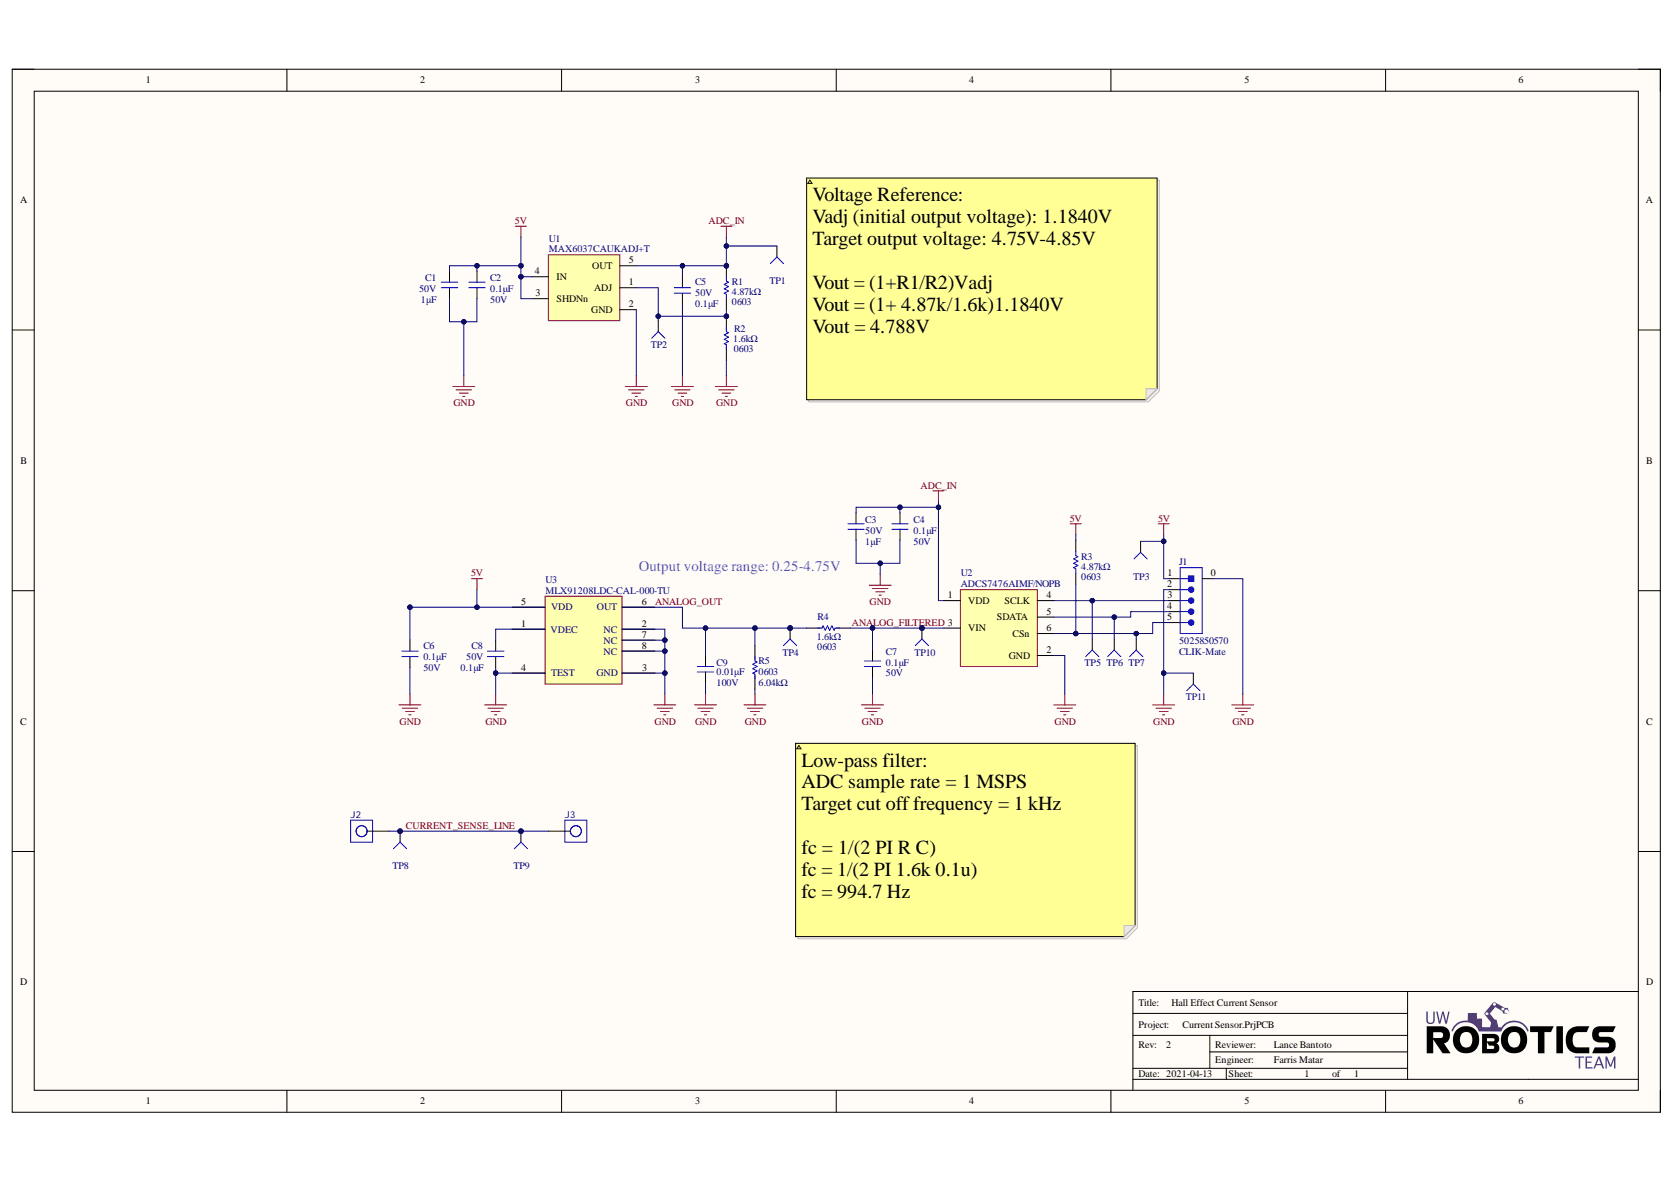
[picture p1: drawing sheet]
# Altium project Current Sensor.PrjPCB
Address1: 200 University Avenue; Address2: Waterloo; Address3: Ontario; Address4: Canada N2L 3G6; BoardName: Your Board Name; DrawnBy: Your Name
1 sheet, 31 parts. Net scope: global (net labels, ports and power ports of the same name join across sheets).
Board file: Current Sensor.PcbDoc

## Sheet Current Sensor.SchDoc: Hall Effect Current Sensor
size B; CheckedBy: Lance Bantoto; Engineer: Farris Matar; Revision: 2; SheetNumber: 1; SheetTotal: 1

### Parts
C1  value 1μF  Voltage Rating: 50V  [CAP0603]  (hidden comment: CAP_1uF_50V_0603)
C2  value 0.1μF  Voltage Rating: 50V  [CAP0603]  (hidden comment: CAP_0.1uF_50V_0603)
C3  value 1μF  Voltage Rating: 50V  [CAP0603]  (hidden comment: CAP_1uF_50V_0603)
C4  value 0.1μF  Voltage Rating: 50V  [CAP0603]  (hidden comment: CAP_0.1uF_50V_0603)
C5  value 0.1μF  Voltage Rating: 50V  [CAP0603]  (hidden comment: CAP_0.1uF_50V_0603)
C6  value 0.1μF  Voltage Rating: 50V  [CAP0603]  (hidden comment: CAP_0.1uF_50V_0603)
C7  value 0.1μF  Voltage Rating: 50V  [CAP0603]  (hidden comment: CAP_0.1uF_50V_0603)
C8  value 0.1μF  Voltage Rating: 50V  [CAP0603]  (hidden comment: CAP_0.1uF_50V_0603)
C9  value 0.01μF  Voltage Rating: 100V  [CAP0603]  (hidden comment: CAP_0.01uF_100V_0603)
J1  Manufacturer Part Number 1: 5025850570  Family: CLIK-Mate  [MOLEX-5025850570]  (hidden comment: CON_5M_SM_RA)
J2  SCREW_TERMINAL_1_POS_6_32  [7701_KEYSTONE]  (value not drawn)
J3  SCREW_TERMINAL_1_POS_6_32  [7701_KEYSTONE]  (value not drawn)
R1  value 4.87kΩ  [RES0603]  (hidden comment: RES_4.87kΩ_0603_1%)
R2  value 1.6kΩ  Package/Footprint: 0603  [RES0603]  (hidden comment: RES_1.6kΩ_0603_1%)
R3  value 4.87kΩ  [RES0603]  (hidden comment: RES_4.87kΩ_0603_1%)
R4  value 1.6kΩ  Package/Footprint: 0603  [RES0603]  (hidden comment: RES_1.6kΩ_0603_1%)
R5  value 6.04kΩ  Package/Footprint: 0603  [RES0603]  (hidden comment: RES_6.04kΩ_0603_1%)
TP1  TESTPOINT_SMD_LOOP  [S1751-46R]  (value not drawn)
TP2  TESTPOINT_1MM_CIRCLE  [TESTPOINT_CIRCLE_1MM]  (value not drawn)  (no BOM)
TP3  TESTPOINT_SMD_LOOP  [S1751-46R]  (value not drawn)
TP4  TESTPOINT_1MM_CIRCLE  [TESTPOINT_CIRCLE_1MM]  (value not drawn)  (no BOM)
TP5  TESTPOINT_1MM_CIRCLE  [TESTPOINT_CIRCLE_1MM]  (value not drawn)  (no BOM)
TP6  TESTPOINT_1MM_CIRCLE  [TESTPOINT_CIRCLE_1MM]  (value not drawn)  (no BOM)
TP7  TESTPOINT_1MM_CIRCLE  [TESTPOINT_CIRCLE_1MM]  (value not drawn)  (no BOM)
TP8  TESTPOINT_SMD_LOOP  [S1751-46R]  (value not drawn)
TP9  TESTPOINT_SMD_LOOP  [S1751-46R]  (value not drawn)
TP10  TESTPOINT_1MM_CIRCLE  [TESTPOINT_CIRCLE_1MM]  (value not drawn)  (no BOM)
TP11  TESTPOINT_1MM_SQUARE  [TESTPOINT_SQUARE_1MM]  (value not drawn)  (no BOM)
U1  MAX6037CAUKADJ+T  [SOT23-5]
U2  ADCS7476AIMF/NOPB  [ADCS747x]
U3  MLX91208LDC-CAL-000-TU  [8-SOIC_M]

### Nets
5V: C1.2 C2.2 C6.2 J1.1 R3.2 TP3.1(=value) U1.3(SHDNn) U1.4(IN) U3.5
ADC_IN: C3.2 C4.2 C5.2 R1.2 TP1.1(=value) U1.5(OUT) U2.1(VDD)
GND: C1.1 C2.1 C3.1 C4.1 C5.1 C6.1 C7.1 C8.1 C9.1 J1.0 J1.2 R2.1 R5.1 TP11.1(=value) U1.2(GND) U2.2(GND) U3.2 U3.3 U3.4 U3.7 U3.8
ANALOG_FILTERED: C7.2 R4.1 TP10.1(=value) U2.3(VIN)
ANALOG_OUT: C9.2 R5.2 U3.6
CURRENT_SENSE_LINE: J2.1 J3.1 TP8.1(=value) TP9.1(=value)
NetC8_2: C8.2 U3.1
NetJ1_3: J1.3 TP5.1(=value) U2.4(SCLK)
NetJ1_4: J1.4 TP6.1(=value) U2.5(SDATA)
NetJ1_5: J1.5 R3.1 TP7.1(=value) U2.6(CSn)
NetR1_1: R1.1 R2.2 TP2.1(=value) U1.1(ADJ)
NetR4_2: R4.2 TP4.1(=value)

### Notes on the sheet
- (near R1) 0603
- (near TP1) Voltage Reference:
  Vadj (initial output voltage): 1.1840V
  Target output voltage: 4.75V-4.85V
  Vout = (1+R1/R2)Vadj
  Vout = (1+ 4.87k/1.6k)1.1840V
  Vout = 4.788V
- Output voltage range: 0.25-4.75V
- (near R3) 0603
- Low-pass filter:
  ADC sample rate = 1 MSPS
  Target cut off frequency = 1 kHz
  fc = 1/(2 PI R C)
  fc = 1/(2 PI 1.6k 0.1u)
  fc = 994.7 Hz
